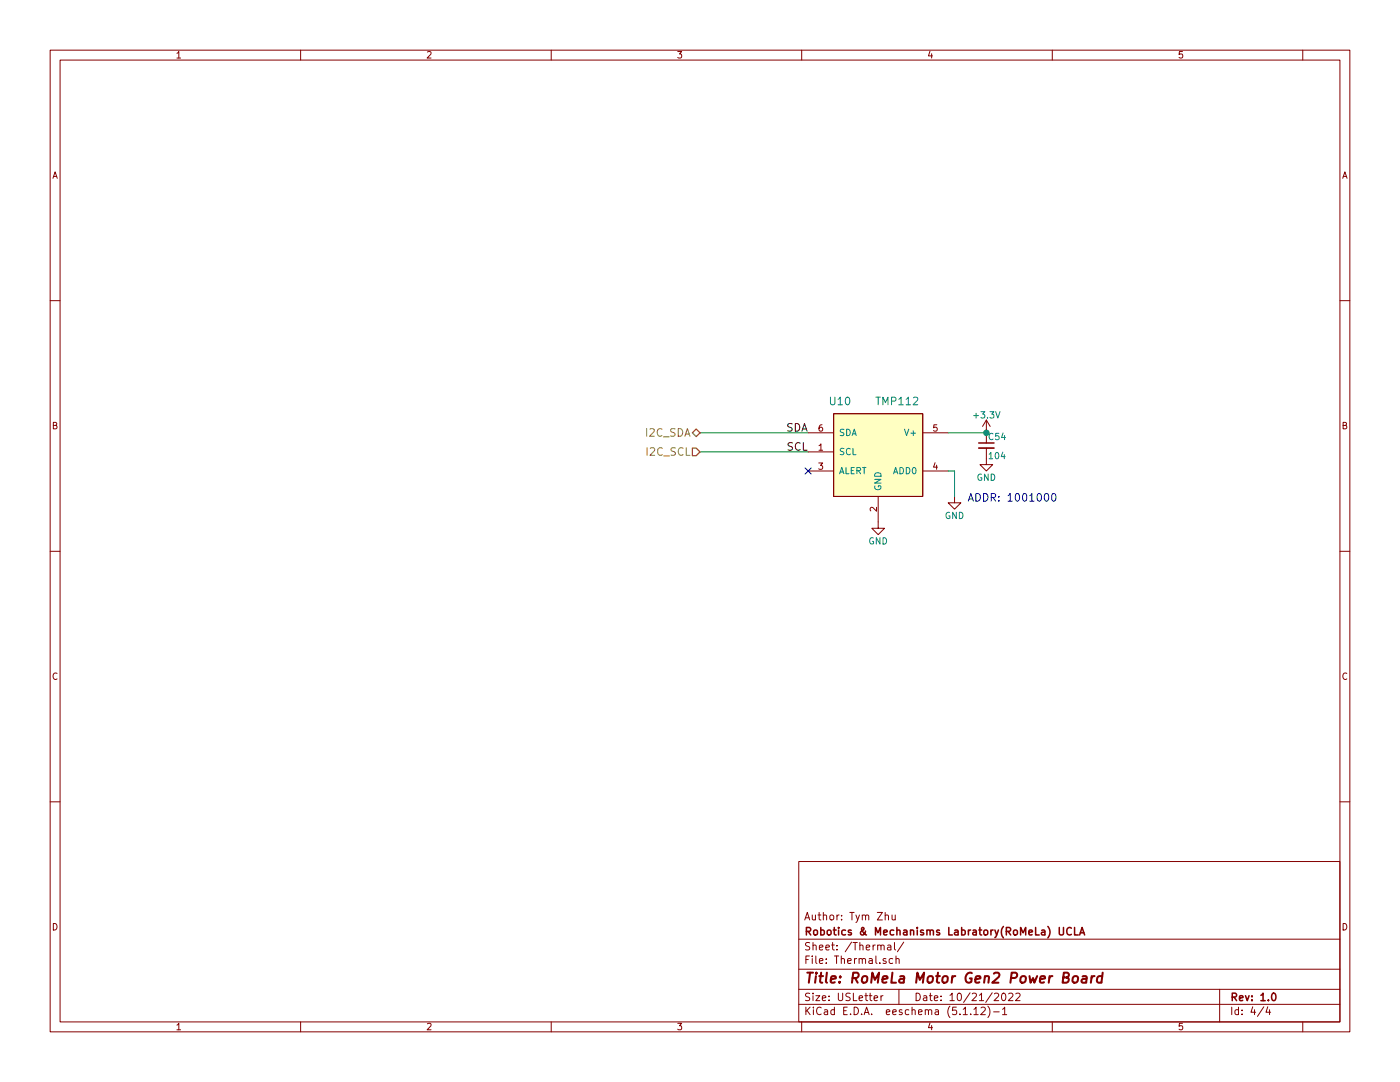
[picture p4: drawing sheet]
EESchema Schematic File Version 4
EELAYER 30 0
EELAYER END
$Descr USLetter 11000 8500
encoding utf-8
Sheet 4 4
Title "RoMeLa Motor Gen2 Power Board"
Date "10/21/2022"
Rev "1.0"
Comp "Robotics & Mechanisms Labratory(RoMeLa) UCLA"
Comment1 "Author: Tym Zhu"
Comment2 ""
Comment3 ""
Comment4 ""
$EndDescr
Text HLabel 5500 3400 0    60   BiDi ~ 0
I2C_SDA
Text HLabel 5500 3550 0    60   Input ~ 0
I2C_SCL
Text Label 6350 3400 2    60   ~ 0
SDA
Text Label 6350 3550 2    60   ~ 0
SCL
$Comp
L Motor_Gen2P-rescue:GND-power #PWR0103
U 1 1
P 6900 4100
F 0 "#PWR0103" H 6900 3850 50  0001 C CNN
F 1 "GND" H 6900 3950 50  0000 C CNN
F 2 "" H 6900 4100 50  0000 C CNN
F 3 "" H 6900 4100 50  0000 C CNN
	1    6900 4100
	1    0    0    -1  
$EndComp
$Comp
L Motor_Gen2P-rescue:GND-power #PWR0104
U 1 1
P 7500 3900
F 0 "#PWR0104" H 7500 3650 50  0001 C CNN
F 1 "GND" H 7500 3750 50  0000 C CNN
F 2 "" H 7500 3900 50  0000 C CNN
F 3 "" H 7500 3900 50  0000 C CNN
	1    7500 3900
	1    0    0    -1  
$EndComp
$Comp
L Motor_Gen2P-rescue:+3.3V-power #PWR0105
U 1 1
P 7750 3400
F 0 "#PWR0105" H 7750 3250 50  0001 C CNN
F 1 "+3.3V" H 7750 3540 50  0000 C CNN
F 2 "" H 7750 3400 50  0000 C CNN
F 3 "" H 7750 3400 50  0000 C CNN
	1    7750 3400
	1    0    0    -1  
$EndComp
$Comp
L Motor_Gen2P-rescue:C_Small-Device C54
U 1 1
P 7750 3500
F 0 "C54" H 7760 3570 50  0000 L CNN
F 1 "104" H 7760 3420 50  0000 L CNN
F 2 "Capacitor_SMD:C_0402_1005Metric" H 7750 3500 50  0001 C CNN
F 3 "" H 7750 3500 50  0000 C CNN
	1    7750 3500
	1    0    0    -1  
$EndComp
Wire Wire Line
	7450 3400 7750 3400
$Comp
L Motor_Gen2P-rescue:GND-power #PWR0106
U 1 1
P 7750 3600
F 0 "#PWR0106" H 7750 3350 50  0001 C CNN
F 1 "GND" H 7750 3450 50  0000 C CNN
F 2 "" H 7750 3600 50  0000 C CNN
F 3 "" H 7750 3600 50  0000 C CNN
	1    7750 3600
	1    0    0    -1  
$EndComp
$Comp
L Motor_Gen2P-rescue:TMP112-RoMeLa_Motor U10
U 1 1
P 6900 3550
F 0 "U10" H 6600 3950 60  0000 C CNN
F 1 "TMP112" H 7050 3950 60  0000 C CNN
F 2 "RoMeLa_Motor:SOT-563" H 6900 3550 60  0001 C CNN
F 3 "" H 6900 3550 60  0001 C CNN
	1    6900 3550
	1    0    0    -1  
$EndComp
NoConn ~ 6350 3700
Wire Wire Line
	7450 3700 7500 3700
Wire Wire Line
	7500 3700 7500 3900
Connection ~ 7750 3400
Text Notes 7600 3950 0    60   ~ 0
ADDR: 1001000
Wire Wire Line
	5500 3550 6350 3550
Wire Wire Line
	5500 3400 6350 3400
$EndSCHEMATC
